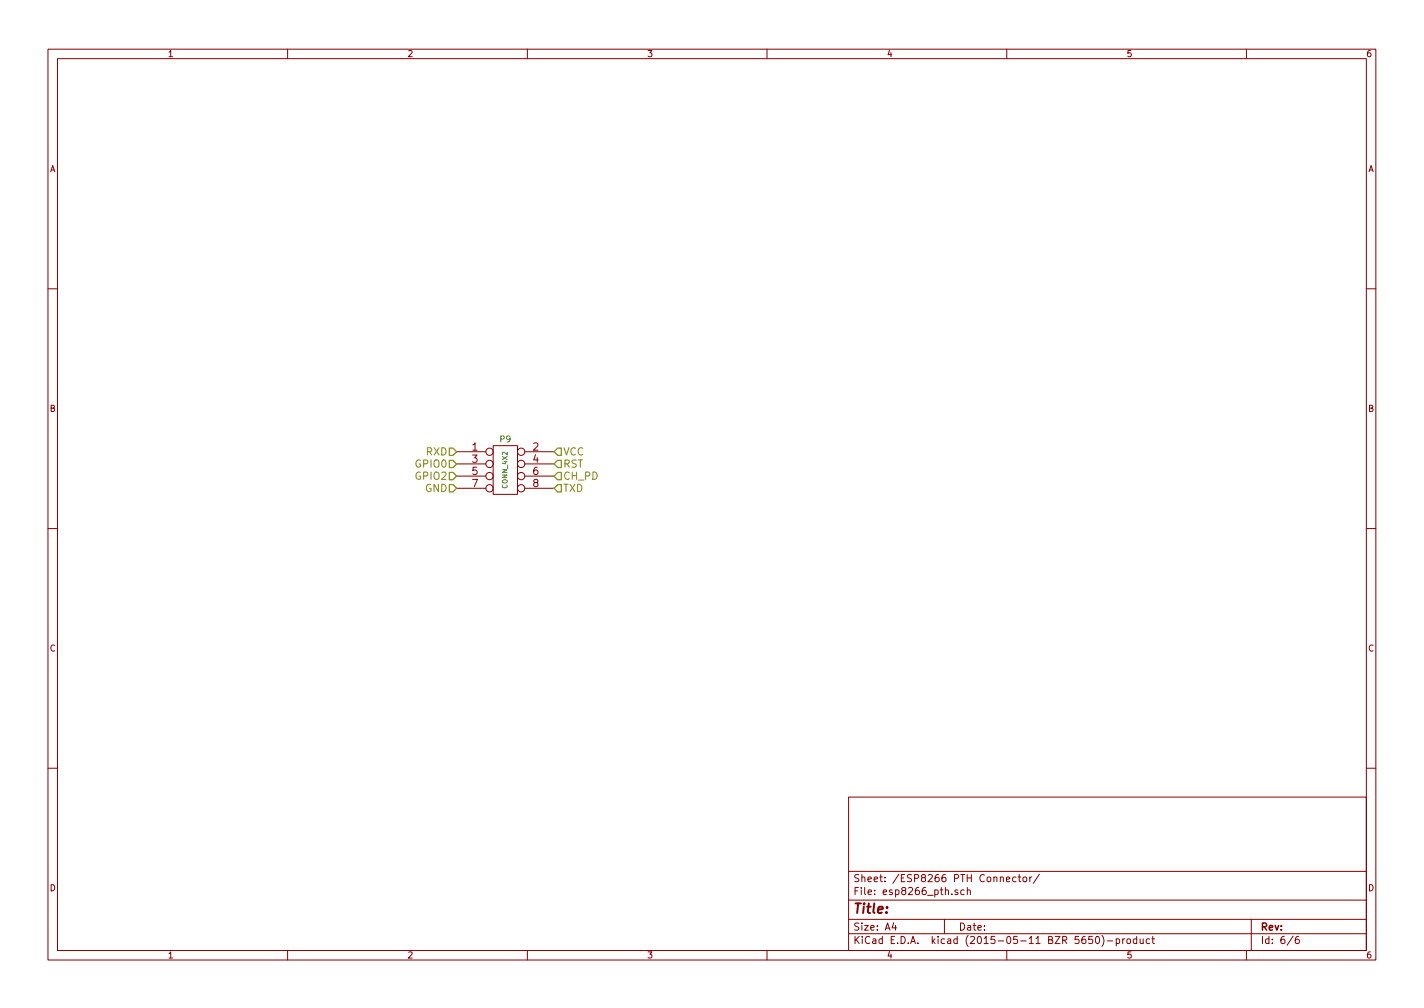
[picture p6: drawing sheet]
<svg xmlns="http://www.w3.org/2000/svg" width="297mm" height="210mm" viewBox="0 0 297 210" stroke-linecap="round" stroke-linejoin="round" font-family="sans-serif">
<g fill="none" stroke="#840000" stroke-width=".21">
<path d="M10 10.3h277v189.9h-277zM12 12.2h273v186.1h-273zM60 10.3v1.9M110 10.3v1.9M160 10.3v1.9M210 10.3v1.9M260 10.3v1.9M10 60.2h2M285 60.2h2M95.2 94.2h6.1M95.2 96.8h6.1M95.2 99.3h6.1"/>
<path d="M102.9 93h5v10.1h-5zM109.5 94.2h6.1M109.5 96.8h6.1M109.5 99.3h6.1M10 110.3h2M95.2 101.8h6.1M109.5 101.8h6.1M285 110.3h2M10 160.2h2M177 166.3h108v32h-108zM285 160.2h2M60 198.3v1.9"/>
<path d="M110 198.3v1.9M160 198.3v1.9M177 194.8h108M177 191.8h108M177 187.8h108M177 181.8h108M186.4 192.5l-.3 1h.9M186.8 193v1M197 191.8v3M199.8 185.7l-.4-.1-.2 .2 .1 .2 .5 .2v.3h-.6M201.1 185.7l-.4-.1-.3 .3 .1 .6 .2 .1 .4-.1M201.8 185.7l.2-.1 .4 .1v.9"/>
<path d="M201.8 185.1v1.5M209.9 183.4l.7-.1v-.3l-.4-.1-.3 .2 .1 .7h.6M210 198.3v1.9M211.9 183l-.4-.1-.3 .3 .1 .6 .2 .1 .4-.1M212.4 182.9h.6M212.6 182.4v1.3l.4 .2M213.5 183.1l.2-.2 .4 .2 .1 .5-.2 .2-.3 .1-.2-.1zM214.8 182.9v1M215.2 182.9l-.4 .3M216.8 182.3l-1.3 2M227.9 195.3h-.7l-.1 .7h.7l.1 .2v.5l-.2 .1-.6-.1M228.7 195.4l.2-.1a.8 .8 0 0 1 .5 .8 .8 .8 0 0 1-.5 .7 .97 .97 0 0 1-.2-1.4z"/>
<path d="M229.8 195.1a1.71 1.71 0 0 1 0 2.3M231 196.3h1.1M232.8 195.9l.5-.1 .3 .3-.2 .6h-.6M232.8 195.8v1.5M234.2 195.8v1M234.6 195.8l-.4 .3M235.1 196l.2-.2 .5 .2v.5l-.1 .2-.4 .1-.2-.1zM237.1 195.9l-.4-.1-.3 .3 .1 .6 .2 .1 .4-.1M237.1 195.3v1.5M237.8 195.8l.1 .9 .4 .1 .2-.1M238.5 195.8v1M239.8 195.9l-.4-.1-.3 .3 .1 .6 .2 .1 .4-.1"/>
<path d="M240.3 195.8h.5M240.5 195.3v1.3l.3 .2M260 198.3v1.9M261 191.8v6.5M269.7 195.2l-1.2 2M270.9 195.3l-.4 .1a1.11 1.11 0 0 0-.2 1.3l.5 .1 .2-.1v-.5l-.2-.3-.5 .1-.1 .2"/>
<circle cx="102.1" cy="94.2" r=".76"/>
<circle cx="102.1" cy="99.3" r=".76"/>
<circle cx="102.1" cy="96.8" r=".76"/>
<circle cx="108.7" cy="99.3" r=".76"/>
<circle cx="108.7" cy="94.2" r=".76"/>
<circle cx="108.7" cy="96.8" r=".76"/>
<circle cx="102.1" cy="101.8" r=".76"/>
<circle cx="108.7" cy="101.8" r=".76"/>
</g>
<path d="M93.7 93.5h.8l.7 .7-.7 .8h-.8zM93.7 96h.8l.7 .8-.7 .7h-.8zM93.7 98.5h.8l.7 .8-.7 .8h-.8zM116.3 98.5h.8v1.6h-.8l-.7-.8zM116.3 96h.8v1.5h-.8l-.7-.7zM116.3 93.5h.8v1.5h-.8l-.7-.8zM93.7 101.1h.8l.7 .7-.7 .8h-.8zM116.3 101.1h.8v1.5h-.8l-.7-.8z" fill="none" stroke="#848400" stroke-width=".25"/>
<text font-size="2.8" fill="#840000" x="178" y="190.5">Title:</text>
<g font-size="2.1" fill="#848400">
<text x="88.8" y="95">RXD</text>
<text x="117.5" y="95">VCC</text>
<text x="86.8" y="97.5">GPIO0</text>
<text x="86.8" y="100.1">GPIO2</text>
<text x="117.5" y="100.1">CH_PD</text>
<text x="117.5" y="97.5">RST</text>
<text x="88.6" y="102.6">GND</text>
<text x="117.5" y="102.6">TXD</text>
</g>
<g font-size="2.1" fill="#840000">
<text x="98.5" y="94">1</text>
<text x="111.2" y="94">2</text>
<text x="98.5" y="96.5">3</text>
<text x="98.5" y="99.1">5</text>
<text x="98.5" y="101.6">7</text>
<text x="111.2" y="96.5">4</text>
<text x="111.2" y="99.1">6</text>
<text x="111.2" y="101.6">8</text>
<text x="178" y="184">Sheet: /ESP8266 PTH Connector/</text>
<text x="178" y="186.7">File: esp8266_pth.sch</text>
<text x="178" y="196.9">KiCad E.D.A. kicad (2015-05-11 BZR 5650)-product</text>
<text x="178" y="194.1">Size: A4</text>
<text x="200" y="194.1">Date:</text>
<text x="263" y="194.1">Rev:</text>
<text x="263" y="196.9">Id: 6/6</text>
</g>
<g font-size="1.8" fill="#840000">
<text x="35" y="11.9">1</text>
<text x="85" y="11.9">2</text>
<text x="135" y="11.9">3</text>
<text x="185" y="11.9">4</text>
<text x="235" y="11.9">5</text>
<text x="285" y="11.9">6</text>
<text x="10.4" y="35.9">A</text>
<text x="285.4" y="35.9">A</text>
<text x="10.4" y="85.9">B</text>
<text x="285.4" y="85.9">B</text>
<text x="10.4" y="135.9">C</text>
<text x="285.4" y="135.9">C</text>
<text x="10.4" y="185.9">D</text>
<text x="285.4" y="185.9">D</text>
<text x="35" y="199.9">1</text>
<text x="85" y="199.9">2</text>
<text x="135" y="199.9">3</text>
<text x="185" y="199.9">4</text>
<text x="235" y="199.9">5</text>
<text x="285" y="199.9">6</text>
</g>
<text font-size="1.8" fill="#008484" x="104.3" y="92.2">P9</text>
<text font-size="1.4" fill="#008484" x="105.8" y="101.8" transform="rotate(-90 105.8 101.8)">CONN_4X2</text>
</svg>
